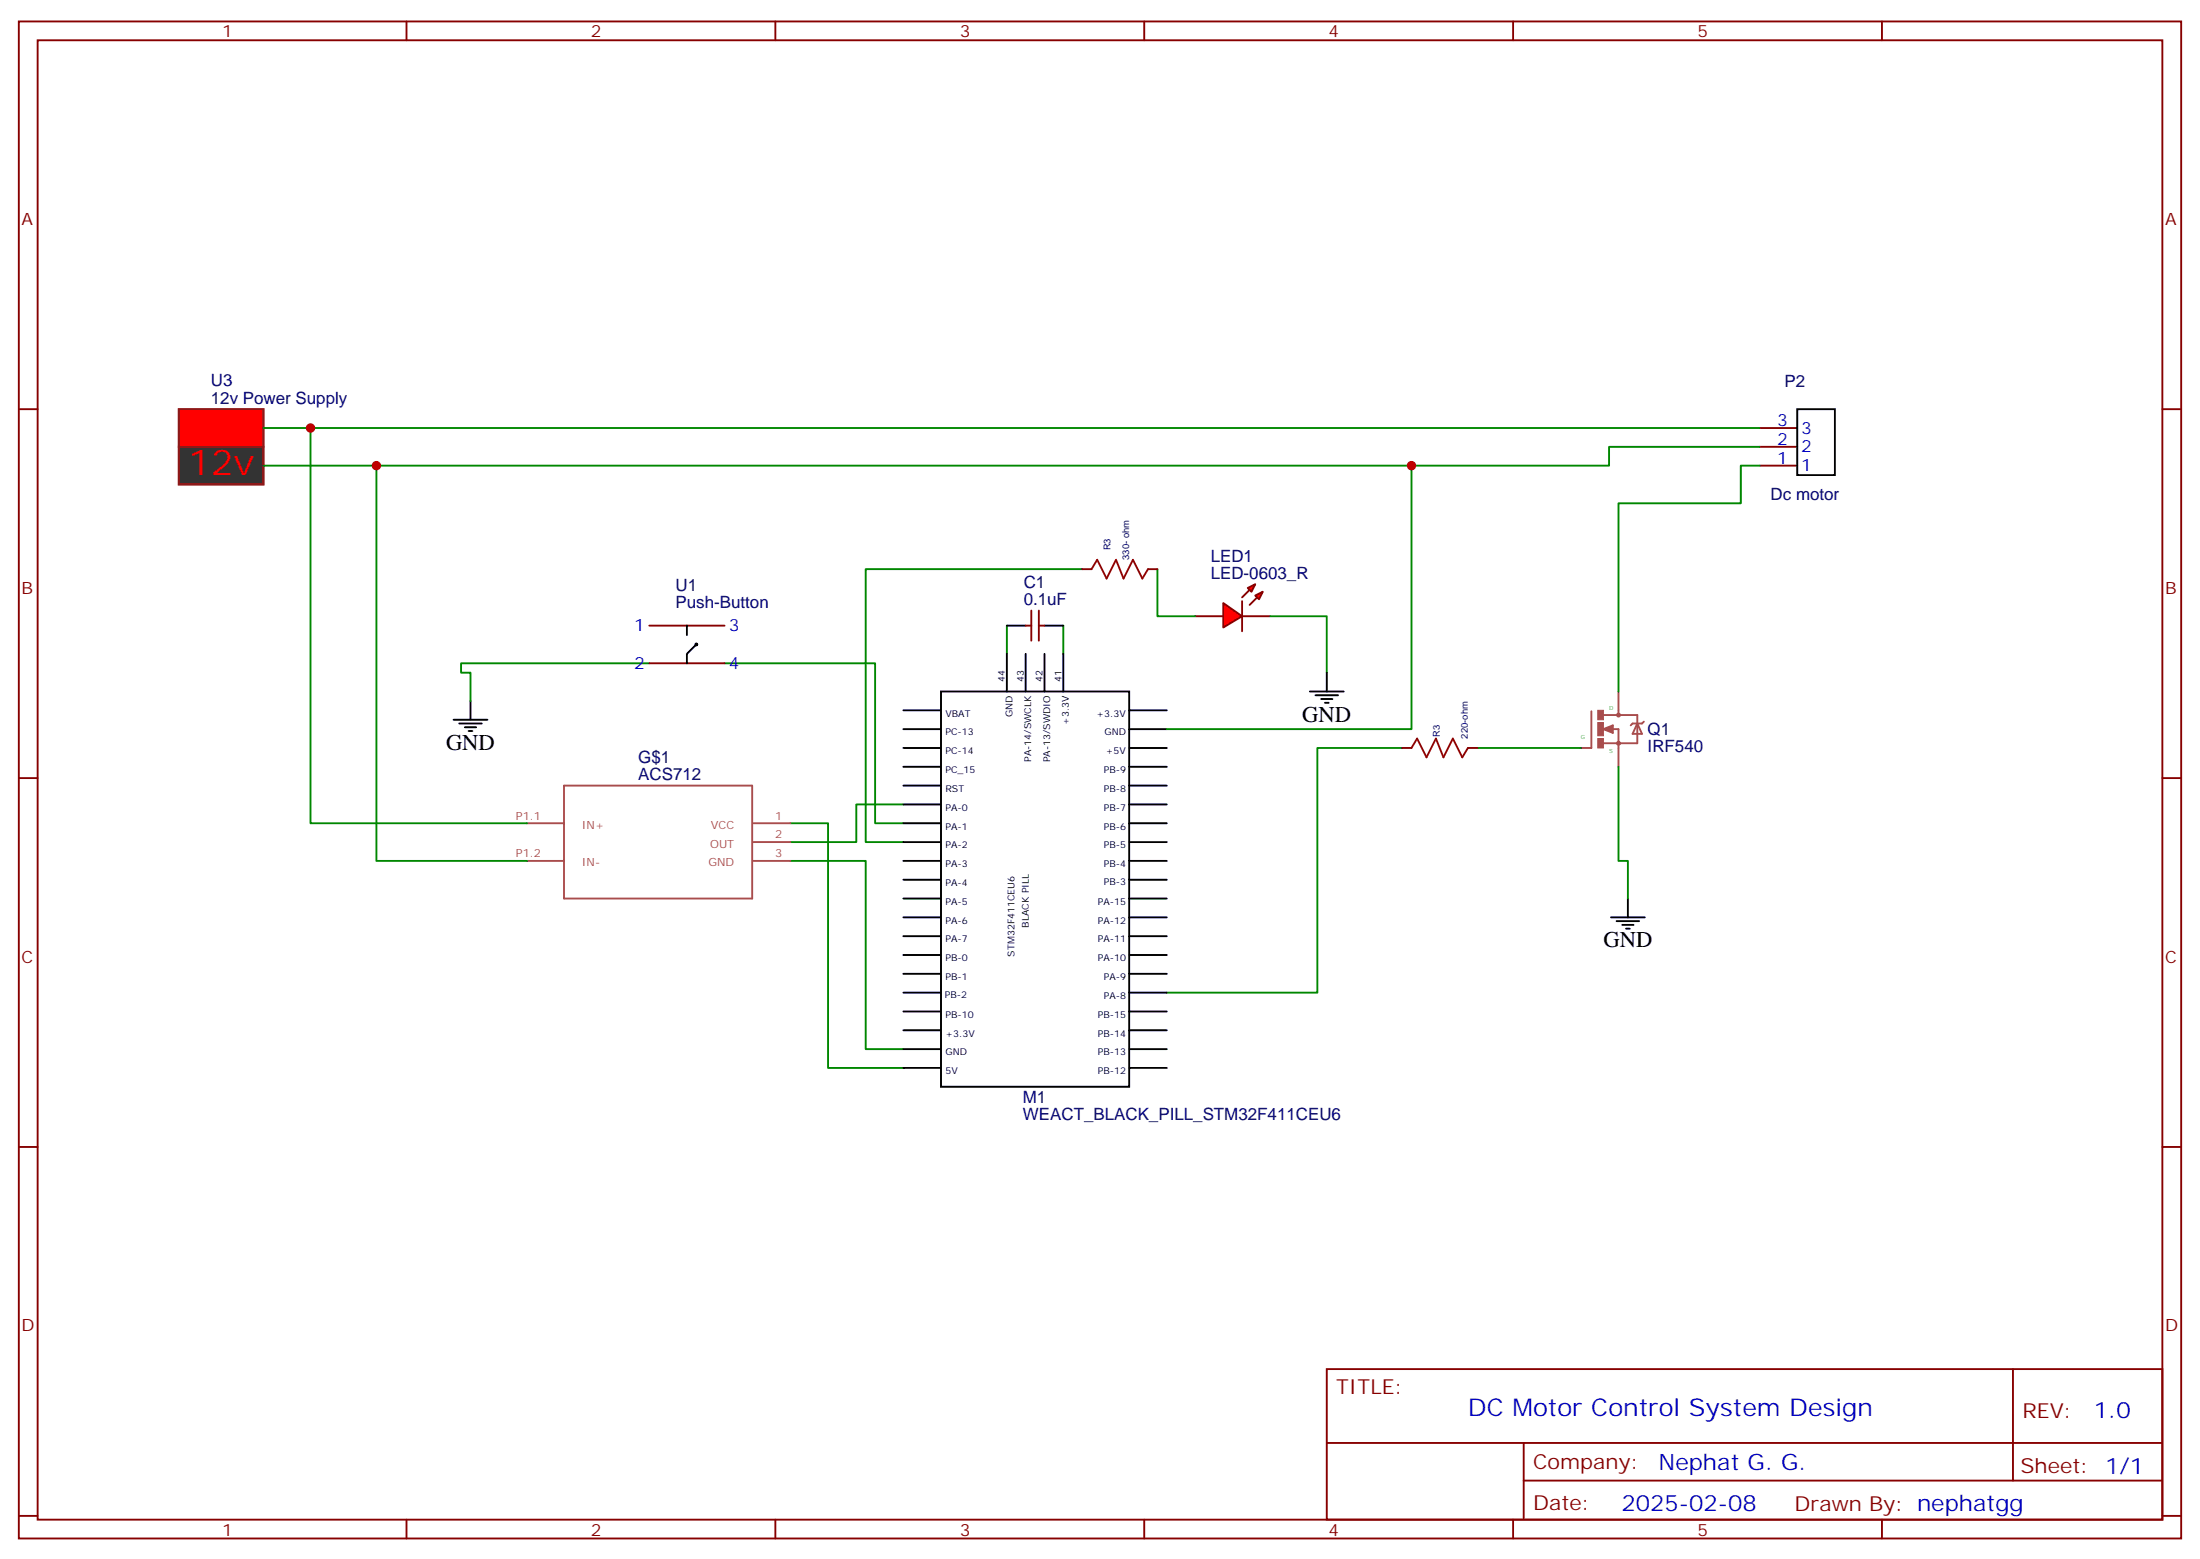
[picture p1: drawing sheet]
<svg xmlns="http://www.w3.org/2000/svg" width="412mm" height="292mm" viewBox="0 0 412 292" stroke-linecap="round" stroke-linejoin="round" font-family="sans-serif">
<g fill="none" stroke="#870000" stroke-width=".35">
<path d="M3.5 4h405.4v284.4h-405.4zM7.1 7.5h398.2v277.3h-398.2zM76.2 4v3.5M145.3 4v3.5M214.5 4v3.5M283.6 4v3.5M352.8 4v3.5M3.5 76.7h3.6M405.3 76.7h3.6M329.8 80.2h7.1M329.8 83.7h7.1M329.8 87.3h7.1"/>
<path d="M3.5 145.8h3.6M405.3 145.8h3.6M3.5 215h3.6M405.3 215h3.6M248.7 256.6h156.6v28.2h-156.6zM377.3 256.6v20.9M248.7 270.5h156.5M285.6 277.5h119.6M285.6 270.5v14.1M3.5 284.1h3.6M76.2 284.8v3.6M145.3 284.8v3.6"/>
<path d="M214.5 284.8v3.6M283.6 284.8v3.6M352.8 284.8v3.6M405.3 284.1h3.6"/>
</g>
<path d="M336.9 76.7h7.1v12.3h-7.1z" fill="none" stroke="#000" stroke-width=".35"/>
<path d="M33.5 83.7h15.9v7.1h-15.9z" fill="#333" stroke="#8c2424" stroke-width=".35"/>
<g fill="#870000">
<circle cx="49.4" cy="80.2" r=".18"/>
<circle cx="49.4" cy="87.3" r=".18"/>
</g>
<path d="M33.5 76.7h15.9v7h-15.9z" fill="#f00" stroke="#8c2424" stroke-width=".35"/>
<path d="M33.5 76.7h15.9v14.1h-15.9z" fill="none" stroke="#8c2424" stroke-width=".35"/>
<path d="M298.3 133.3v6.9h-2M300.6 136.7l1.7-.7v1.4zM300.6 134h6.3v5.3h-6.3M302.2 136.7h1.2v3.5M303.4 133.1v.9M306.9 135.6l.9 1.9h-1.8zM308.2 135.3l-.4 .3h-1.8l-.3 .4" fill="none" stroke="#a64a4a" stroke-width=".35"/>
<path d="M302.2 136.3l-1.3 .4 1.3 .3v-.3h-.4" fill="none" stroke="#a64a4a" stroke-width=".42"/>
<g fill="none" stroke="#a64a4a" stroke-width=".56">
<circle cx="303.4" cy="139.3" r=".18"/>
<circle cx="303.4" cy="134" r=".18"/>
</g>
<g fill="#a64a4a" stroke="#a64a4a" stroke-width=".19">
<path d="M299.5 138.4h1.1v1.8h-1.1z"/>
<path d="M299.5 133.1h1.1v1.8h-1.1z"/>
<path d="M299.5 135.4h1.1v2.5h-1.1z"/>
</g>
<circle cx="296.3" cy="140.2" r=".18" fill="#a64a4a"/>
<path d="M303.4 129.6v3.5M303.4 140.2v3.5" fill="none" stroke="#a64a4a" stroke-width=".35"/>
<g fill="#f00" stroke="#870000" stroke-width=".35">
<path d="M229.3 113l3.5 2.5-3.5 2.1z"/>
<path d="M232.8 112.7v5.6z"/>
</g>
<g fill="#870000" stroke="#870000" stroke-width=".35">
<path d="M234.2 110.6l-1.4 1.4z"/>
<path d="M234.2 113.4l1.5-1.4z"/>
</g>
<g fill="#f00" stroke="#870000" stroke-width=".35">
<path d="M233.9 110.2l1.4-.7-.7 1.4z"/>
<path d="M235.3 111.6l1.4-.7-.7 1.4z"/>
</g>
<path d="M121.7 117.3h14.1M192.3 117.3h1M193.3 114.4v5.7M194.7 117.3h1.1M194.7 114.4v5.7M202.8 106.7h1.8M215.2 106.7h1.8M224 115.5h5.3M232.8 115.5h5.3M121.7 124.3h14.1M262.8 140.2h1.8M275.2 140.2h1.7" fill="none" stroke="#870000" stroke-width=".35"/>
<g fill="none" stroke="#008700" stroke-width=".35">
<path d="M49.4 80.2h280.4M58.2 80.2v74.1h40.6M70.6 87.3v74.1h28.2M264.6 87.3v49.4h-45.9M329.8 87.3h-3.5v7h-22.9v35.3M329.8 83.7h-28.2v3.6h-252.2M188.7 117.3v5.3M199.3 117.3v5.3M202.8 106.7h-40.5v51.1h7M217 106.7v8.8h7M238.1 115.5h10.6v10.6M121.7 124.3h-35.3v1.8h1.8v5.3"/>
<path d="M135.8 124.3h28.2v30h5.3M148.2 154.3h7v45.9h14.1M169.3 150.8h-8.8v7h-12.3M262.8 140.2h-15.9v45.9h-28.2M276.9 140.2h19.4M303.4 143.7v17.7h1.8v7M148.2 161.4h14.1v35.2h7"/>
</g>
<g fill="none" stroke="#000" stroke-width=".35">
<path d="M128.8 117.3v1.7M188.7 117.3h3.6M195.8 117.3h3.5M85 134.9h6.4M86.1 135.6h4.2M87.1 136.3h2.2M87.8 137h.7M88.2 131.4v3.5M130.5 120.8l-1.7 1.8v1.7M169.3 133.1h7.1M169.3 136.7h7.1M176.4 129.6h35.3v74.1h-35.3z"/>
<path d="M188.7 122.6v7M192.3 122.6v7M195.8 122.6v7M199.3 122.6v7M211.7 133.1h7M211.7 136.7h7M245.5 129.6h6.4M246.6 130.3h4.2M247.6 131h2.2M248.4 131.7h.7M248.7 126.1v3.5M169.3 140.2h7.1"/>
<path d="M169.3 143.7h7.1M169.3 150.8h7.1M169.3 154.3h7.1M169.3 157.8h7.1M169.3 147.2h7.1M211.7 140.2h7M211.7 143.7h7M211.7 150.8h7M211.7 154.3h7M211.7 157.8h7M211.7 147.2h7M169.3 171.9h7.1"/>
<path d="M169.3 161.4h7.1M169.3 164.9h7.1M169.3 168.4h7.1M169.3 175.5h7.1M169.3 179h7.1M211.7 171.9h7M211.7 161.4h7M211.7 164.9h7M211.7 168.4h7M211.7 175.5h7M211.7 179h7M302 171.9h6.3"/>
<path d="M303 172.6h4.3M304.1 173.4h2.1M304.8 174.1h.7M305.2 168.4v3.5M169.3 182.5h7.1M169.3 189.6h7.1M169.3 193.1h7.1M169.3 196.6h7.1M169.3 186.1h7.1M211.7 182.5h7M211.7 189.6h7M211.7 193.1h7"/>
<path d="M211.7 196.6h7M211.7 186.1h7M169.3 200.2h7.1M211.7 200.2h7"/>
<circle cx="130.5" cy="120.8" r=".18"/>
</g>
<path d="M204.6 106.7l1.1-1.8 1.7 3.5 1.8-3.5 1.4 3.5 1.8-3.5 1.7 3.5 1.1-1.7M264.6 140.2l1-1.8 1.8 3.6 1.8-3.6 1.4 3.6 1.7-3.6 1.8 3.6 1.1-1.8" fill="none" stroke="#a10000" stroke-width=".35"/>
<path d="M98.8 154.3h6.9M105.7 147.2h35.3v21.2h-35.3zM141.2 154.3h7M141.2 157.8h7M98.8 161.4h6.9M141.2 161.4h7" fill="none" stroke="#a64a4a" stroke-width=".35"/>
<g fill="#c00">
<circle cx="264.6" cy="87.3" r=".88"/>
<circle cx="58.2" cy="80.2" r=".88"/>
<circle cx="70.6" cy="87.3" r=".88"/>
</g>
<text font-size="6.7" fill="#f00" x="35.3" y="89">12v</text>
<text font-size="4.6" fill="#00f" x="275.2" y="265.4">DC Motor Control System Design</text>
<g font-size="4.2">
<text x="244.1" y="135.3">GND</text>
<text x="83.6" y="140.5">GND</text>
<text x="300.6" y="177.6">GND</text>
</g>
<g font-size="4.2" fill="#00f">
<text x="392.5" y="265.9">1.0</text>
<text x="310.9" y="275.4">Nephat G. G.</text>
<text x="304" y="283.2">2025-02-08</text>
</g>
<g font-size="3.9" fill="#800">
<text x="250.5" y="261.2">TITLE:</text>
<text x="379.1" y="265.9">REV:</text>
<text x="287.4" y="275.4">Company:</text>
<text x="378.7" y="276">Sheet: 1/1</text>
<text x="287.4" y="283.1">Date:</text>
<text x="336.4" y="283.2">Drawn By: nephatgg</text>
</g>
<g font-size="3.2" fill="#800">
<text x="41.6" y="7">1</text>
<text x="110.8" y="7">2</text>
<text x="179.9" y="7">3</text>
<text x="249.1" y="7">4</text>
<text x="318.2" y="7">5</text>
<text x="4.1" y="42.1">A</text>
<text x="405.9" y="42.1">A</text>
<text x="4.1" y="111.3">B</text>
<text x="405.9" y="111.3">B</text>
<text x="4.1" y="180.4">C</text>
<text x="405.9" y="180.4">C</text>
<text x="4.1" y="249.6">D</text>
<text x="405.9" y="249.6">D</text>
<text x="41.6" y="287.8">1</text>
<text x="110.8" y="287.8">2</text>
<text x="179.9" y="287.8">3</text>
<text x="249.1" y="287.8">4</text>
<text x="318.2" y="287.8">5</text>
</g>
<g font-size="3.2" fill="#000080">
<text x="39.5" y="75.6">12v Power Supply</text>
<text x="39.5" y="72.3">U3</text>
<text x="334.5" y="72.5">P2</text>
<text x="331.9" y="93.7">Dc motor</text>
<text x="226.9" y="105.3">LED1</text>
<text x="126.6" y="114">Push-Button</text>
<text x="126.6" y="110.8">U1</text>
<text x="191.9" y="113.4">0.1uF</text>
<text x="191.9" y="110.2">C1</text>
<text x="226.9" y="108.4">LED-0603_R</text>
<text x="308.9" y="137.8">Q1</text>
<text x="119.7" y="143">G$1</text>
<text x="308.9" y="141">IRF540</text>
<text x="119.7" y="146.2">ACS712</text>
<text x="191.7" y="209.9">WEACT_BLACK_PILL_STM32F411CEU6</text>
<text x="191.7" y="206.8">M1</text>
</g>
<g font-size="3.2" fill="#00f">
<text x="333.1" y="79.9">3</text>
<text x="333.1" y="83.4">2</text>
<text x="337.6" y="81.3">3</text>
<text x="333.1" y="86.9">1</text>
<text x="337.6" y="84.8">2</text>
<text x="337.6" y="88.3">1</text>
<text x="118.9" y="118.3">1</text>
<text x="136.6" y="118.3">3</text>
<text x="118.9" y="125.4">2</text>
<text x="136.6" y="125.4">4</text>
</g>
<g font-size="2.1" fill="#a54b4b">
<text x="96.7" y="153.6">P1.1</text>
<text x="109.1" y="155.3">IN+</text>
<text x="133.2" y="155.3">VCC</text>
<text x="145.3" y="153.6">1</text>
<text x="96.7" y="160.7">P1.2</text>
<text x="133.1" y="158.9">OUT</text>
<text x="145.3" y="157.1">2</text>
<text x="145.3" y="160.7">3</text>
<text x="109.1" y="162.4">IN-</text>
<text x="132.8" y="162.4">GND</text>
</g>
<g font-size="1.8" fill="#000080">
<text x="208.1" y="103.2" transform="rotate(-90 208.1 103.2)">R3</text>
<text x="211.7" y="104.9" transform="rotate(-90 211.7 104.9)">330- ohm</text>
<text x="269.9" y="138.1" transform="rotate(-90 269.9 138.1)">R3</text>
<text x="275.2" y="138.4" transform="rotate(-90 275.2 138.4)">220-ohm</text>
</g>
<g font-size="1.8">
<text x="188.4" y="127.8" transform="rotate(-90 188.4 127.8)">44</text>
<text x="191.9" y="127.8" transform="rotate(-90 191.9 127.8)">43</text>
<text x="195.4" y="127.8" transform="rotate(-90 195.4 127.8)">42</text>
<text x="199" y="127.8" transform="rotate(-90 199 127.8)">41</text>
<text x="177.2" y="134.3">VBAT</text>
<text x="177.2" y="137.8">PC-13</text>
<text x="189.8" y="134.4" transform="rotate(-90 189.8 134.4)">GND</text>
<text x="200.4" y="135.8" transform="rotate(-90 200.4 135.8)">+3.3V</text>
<text x="205.6" y="134.3">+3.3V</text>
<text x="207" y="137.8">GND</text>
<text x="177.2" y="141.4">PC-14</text>
<text x="193.3" y="142.8" transform="rotate(-90 193.3 142.8)">PA-14/SWCLK</text>
<text x="196.8" y="142.9" transform="rotate(-90 196.8 142.9)">PA-13/SWDIO</text>
<text x="207.3" y="141.4">+5V</text>
<text x="177.2" y="144.9">PC_15</text>
<text x="177.2" y="148.4">RST</text>
<text x="206.9" y="148.4">PB-8</text>
<text x="206.9" y="144.9">PB-9</text>
<text x="177.2" y="152">PA-0</text>
<text x="177.2" y="155.5">PA-1</text>
<text x="206.9" y="155.5">PB-6</text>
<text x="206.9" y="152">PB-7</text>
<text x="177.2" y="159">PA-2</text>
<text x="206.9" y="159">PB-5</text>
<text x="177.2" y="162.5">PA-3</text>
<text x="177.2" y="166.1">PA-4</text>
<text x="206.9" y="165.8">PB-3</text>
<text x="206.9" y="162.5">PB-4</text>
<text x="177.2" y="169.6">PA-5</text>
<text x="177.2" y="173.1">PA-6</text>
<text x="192.9" y="173.9" transform="rotate(-90 192.9 173.9)">BLACK PILL</text>
<text x="205.8" y="173.1">PA-12</text>
<text x="205.8" y="169.6">PA-15</text>
<text x="177.2" y="176.6">PA-7</text>
<text x="190.1" y="179.3" transform="rotate(-90 190.1 179.3)">STM32F411CEU6</text>
<text x="205.8" y="176.6">PA-11</text>
<text x="177.2" y="180.2">PB-0</text>
<text x="177.2" y="183.7">PB-1</text>
<text x="205.8" y="180.2">PA-10</text>
<text x="206.9" y="183.7">PA-9</text>
<text x="177.1" y="187.1">PB-2</text>
<text x="177.2" y="190.8">PB-10</text>
<text x="205.8" y="190.8">PB-15</text>
<text x="206.9" y="187.2">PA-8</text>
<text x="177.2" y="194.3">+3.3V</text>
<text x="177.2" y="197.8">GND</text>
<text x="205.8" y="197.8">PB-13</text>
<text x="205.8" y="194.3">PB-14</text>
<text x="177.2" y="201.3">5V</text>
<text x="205.8" y="201.3">PB-12</text>
</g>
<g font-size="1.1" fill="#4ba54b">
<text x="301.6" y="133.1">D</text>
<text x="296.3" y="138.4">G</text>
<text x="301.6" y="141.1">S</text>
</g>
</svg>
